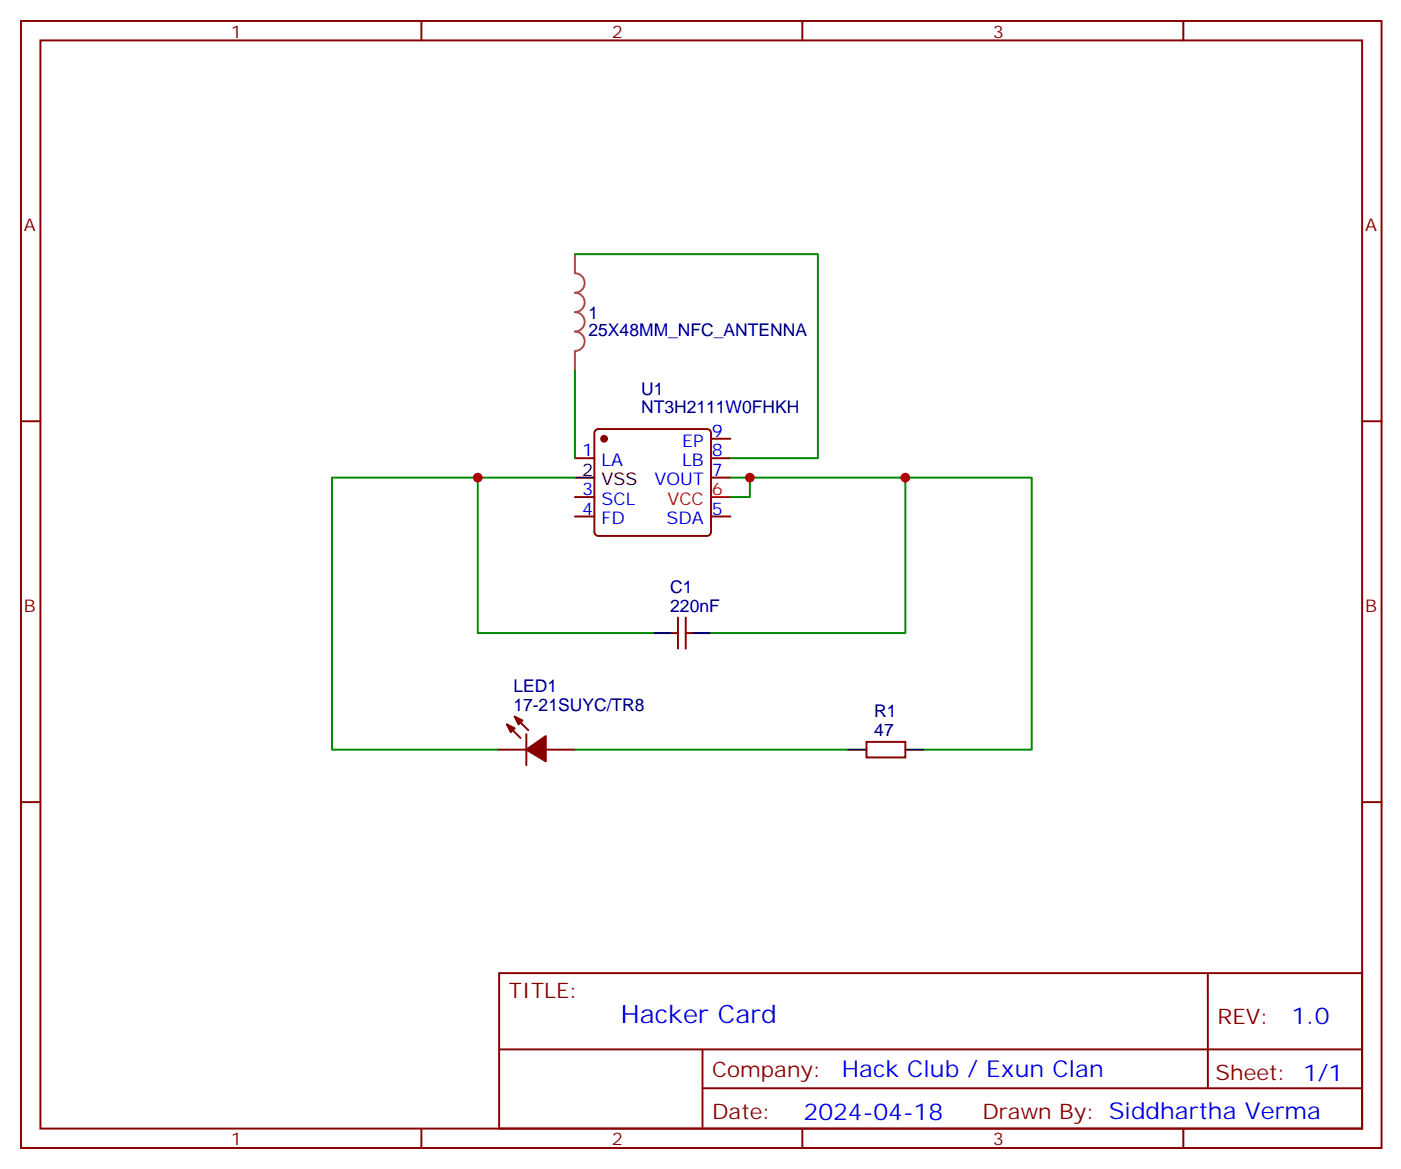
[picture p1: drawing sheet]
<svg xmlns="http://www.w3.org/2000/svg" width="254mm" height="212mm" viewBox="0 0 254 212" stroke-linecap="round" stroke-linejoin="round" font-family="sans-serif">
<g fill="none" stroke="#870000" stroke-width=".35">
<path d="M3.8 3.8h247v204.6h-247zM7.3 7.3h239.9v197.6h-239.9zM76.5 3.8v3.5M145.6 3.8v3.5M214.8 3.8v3.5M3.8 76.5h3.5M108.1 78.1l.5-.2h19.7a.71 .71 0 0 1 .7 .7v18a.76 .76 0 0 1-.7 .7h-19.7a.76 .76 0 0 1-.7-.7v-18zM129 79.7h3.6M247.2 76.5h3.6M104.4 83.2h3.5M104.4 93.8h3.5M104.4 90.2h3.5"/>
<path d="M129 83.2h3.6M129 86.7h3.6M129 93.8h3.6M122 114.9h1M123 112.1v5.7M124.5 112.1v5.7M124.5 114.9h1M90.2 136.1h5.3M92 131.5l2.5 2.5M93.4 130.1l2.5 2.5M95.5 133.3v5.6M99.1 136.1h5.3"/>
<path d="M157.3 134.7h7v2.8h-7zM3.8 145.6h3.5M247.2 145.6h3.6M90.6 176.7h156.6v28.2h-156.6zM219.2 176.7v20.9M90.6 190.5h156.5M127.5 197.6h119.6M127.5 190.5v14.1M76.5 204.9v3.5M145.6 204.9v3.5M214.8 204.9v3.5"/>
</g>
<path d="M129 90.2h3.6" fill="none" stroke="#f00" stroke-width=".35"/>
<path d="M104.4 86.7h3.5M118.5 114.9h3.5M125.5 114.9h3.5M153.7 136.1h3.6M164.3 136.1h3.6" fill="none" stroke="#000" stroke-width=".35"/>
<g fill="#870000" stroke="#870000" stroke-width=".35">
<path d="M92 131.5l1.4 .7-.7 .7z"/>
<path d="M93.4 130.1l1.4 .7-.7 .7z"/>
<path d="M95.5 136.1l3.6-2.5v4.6z"/>
<circle cx="109.6" cy="79.7" r=".53"/>
</g>
<path d="M104.4 46.1v3.5a1.76 1.76 0 0 1 1.7 1.8 1.76 1.76 0 0 1-1.7 1.7 1.76 1.76 0 0 1 1.7 1.8 1.76 1.76 0 0 1-1.7 1.8 1.76 1.76 0 0 1 1.7 1.7 1.76 1.76 0 0 1-1.7 1.8 1.76 1.76 0 0 1 1.7 1.8 1.76 1.76 0 0 1-1.7 1.7M104.4 63.8v3.5" fill="none" stroke="#a64a4a" stroke-width=".35"/>
<path d="M104.4 46.1h44v37.1h-15.8M104.4 67.3v15.9M86.7 86.7h-26.4v49.4h29.9M104.4 86.7h-17.7v28.2h31.8M132.6 86.7h31.7v28.2h-35.3M136.1 86.7v3.5h-3.5M164.3 86.7h23v49.4h-19.4M104.4 136.1h49.3" fill="none" stroke="#008700" stroke-width=".35"/>
<g fill="#c00">
<circle cx="86.7" cy="86.7" r=".88"/>
<circle cx="164.3" cy="86.7" r=".88"/>
<circle cx="136.1" cy="86.7" r=".88"/>
</g>
<text font-size="4.6" fill="#00f" x="112.7" y="185.7">Hacker Card</text>
<g font-size="4.2" fill="#00f">
<text x="234.4" y="185.9">1.0</text>
<text x="152.8" y="195.5">Hack Club / Exun Clan</text>
<text x="145.8" y="203.3">2024-04-18</text>
</g>
<g font-size="3.9" fill="#800">
<text x="92.4" y="181.3">TITLE:</text>
<text x="221" y="185.9">REV:</text>
<text x="129.3" y="195.5">Company:</text>
<text x="220.6" y="196.1">Sheet: 1/1</text>
<text x="129.3" y="203.1">Date:</text>
<text x="178.3" y="203.2">Drawn By: Siddhartha Verma</text>
</g>
<g font-size="3.2" fill="#800">
<text x="41.9" y="6.8">1</text>
<text x="111.1" y="6.8">2</text>
<text x="180.2" y="6.8">3</text>
<text x="4.3" y="41.9">A</text>
<text x="247.8" y="41.9">A</text>
<text x="4.3" y="111.1">B</text>
<text x="247.8" y="111.1">B</text>
<text x="41.9" y="207.9">1</text>
<text x="111.1" y="207.9">2</text>
<text x="180.2" y="207.9">3</text>
</g>
<g font-size="3.2" fill="#000080">
<text x="106.8" y="57.9">1</text>
<text x="106.8" y="61.1">25X48MM_NFC_ANTENNA</text>
<text x="116.4" y="71.6">U1</text>
<text x="116.4" y="75">NT3H2111W0FHKH</text>
<text x="121.6" y="107.7">C1</text>
<text x="121.6" y="111.1">220nF</text>
<text x="93.2" y="125.7">LED1</text>
<text x="93.2" y="129">17-21SUYC/TR8</text>
<text x="158.7" y="130.2">R1</text>
<text x="158.7" y="133.6">47</text>
</g>
<g font-size="3.2" fill="#00f">
<text x="105.7" y="82.8">1</text>
<text x="123.8" y="81.1">EP</text>
<text x="129.2" y="79.3">9</text>
<text x="129.2" y="82.8">8</text>
<text x="105.7" y="89.9">3</text>
<text x="109.2" y="84.6">LA</text>
<text x="118.8" y="88.1">VOUT</text>
<text x="123.8" y="84.6">LB</text>
<text x="129.2" y="86.4">7</text>
<text x="105.7" y="93.4">4</text>
<text x="109.2" y="95.2">FD</text>
<text x="109.2" y="91.7">SCL</text>
<text x="121" y="95.2">SDA</text>
<text x="129.2" y="93.4">5</text>
</g>
<g font-size="3.2">
<text x="105.7" y="86.4">2</text>
<text x="109.2" y="88.1">VSS</text>
</g>
<g font-size="3.2" fill="#f00">
<text x="129.2" y="89.9">6</text>
<text x="121.1" y="91.7">VCC</text>
</g>
</svg>
